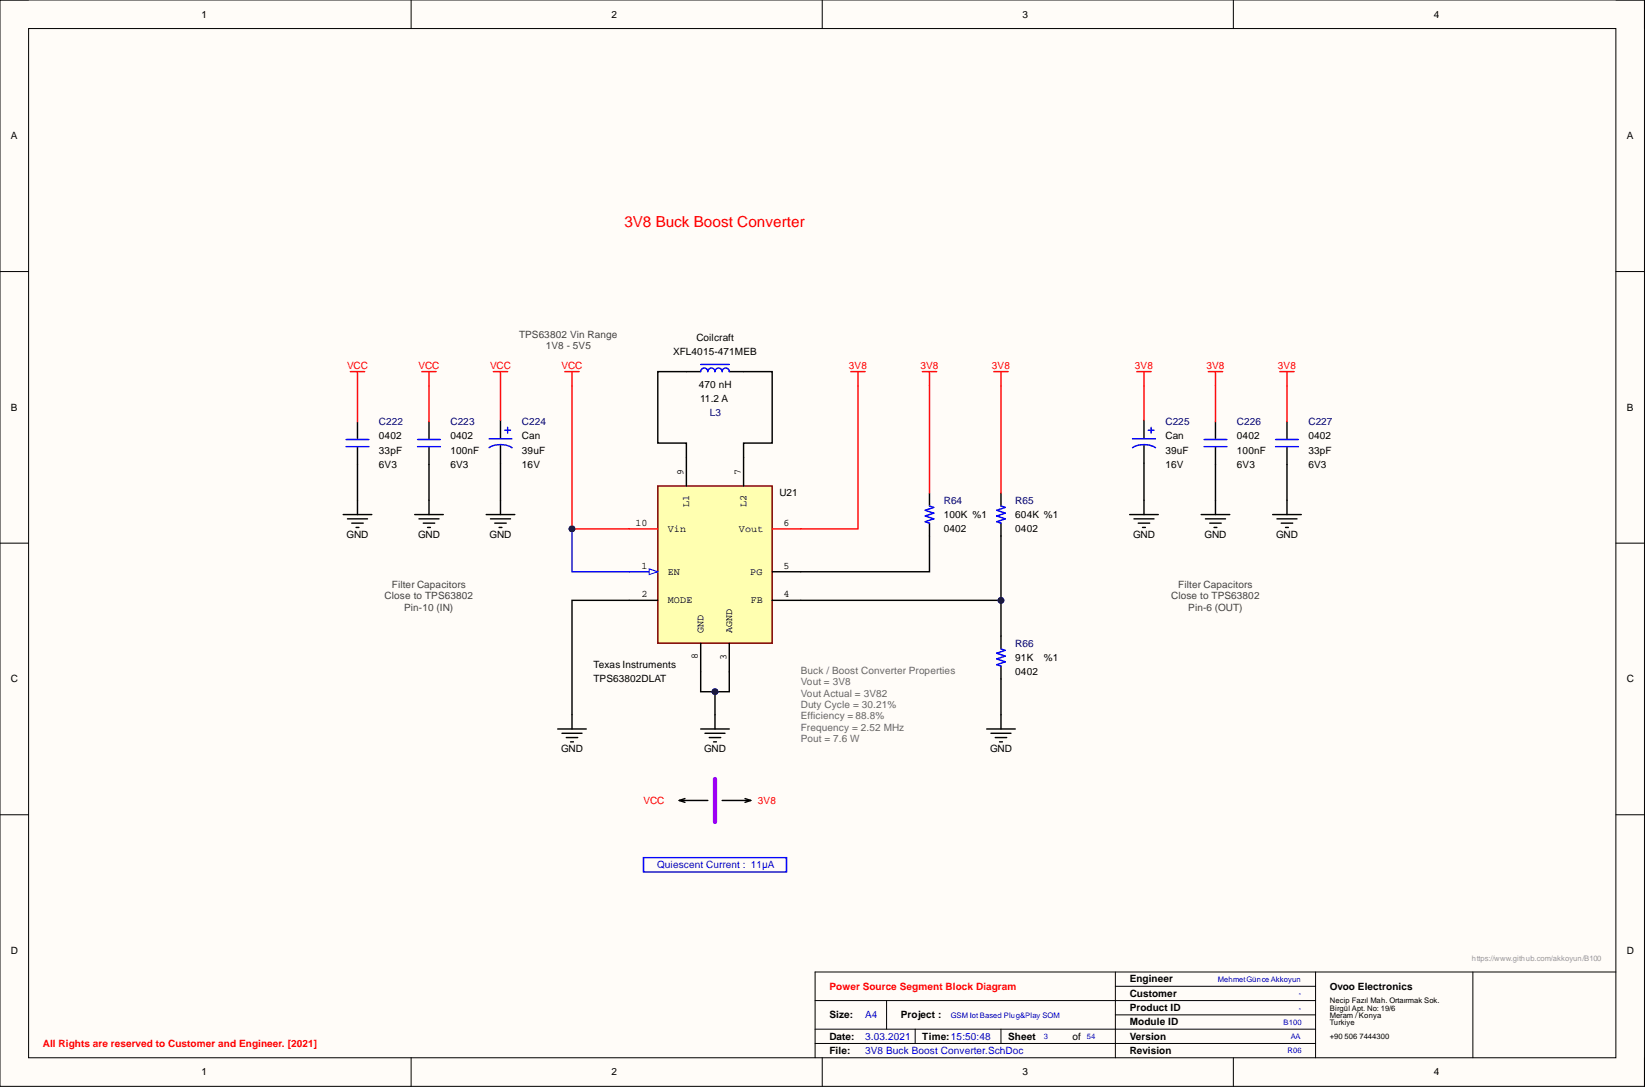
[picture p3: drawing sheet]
<svg xmlns="http://www.w3.org/2000/svg" width="292mm" height="193mm" viewBox="0 0 292 193" stroke-linecap="round" stroke-linejoin="round" font-family="sans-serif">
<path d="M0 0h292v192.9h-292z" fill-rule="evenodd" fill="#fffcf8"/>
<path d="M0 0h292v192.9h-292z" fill="none" stroke="#000" stroke-width=".18"/>
<path d="M5.1 5.1h281.8v182.7h-281.8z" fill-rule="evenodd" fill="#fffcf8"/>
<g fill="none" stroke="#000" stroke-width=".18">
<path d="M0 0h5.1M73 0v5.1M146 0v5.1M219 0v5.1M286.9 0h5.1v5.1M5.1 5.1h281.8v182.7h-281.8zM0 48.2h5.1M286.9 48.2h5.1M0 96.4h5.1M286.9 96.4h5.1M0 144.6h5.1M286.9 144.6h5.1"/>
<path d="M144.7 177.6h88.9M157.4 177.6v5.1M198.1 175.1h35.5M198.1 172.6v15.2M233.6 172.6v15.2M261.5 172.6v15.2M286.9 172.6h-142.2v15.2M73 187.8v5.1M144.7 182.7h88.9M144.7 185.2h88.9M146 187.8v5.1M162.5 182.7v2.5"/>
<path d="M177.7 182.7v2.5M198.1 180.2h35.5M219 187.8v5.1M292 187.8v5.1"/>
</g>
<g fill="none" stroke="#000" stroke-width=".25">
<path d="M76.2 74.9v3M76.2 79.4v3.1M121.9 66h2.5M129.5 66h2.5M215.8 74.9v3M215.8 79.4v3.1M73.6 91.3h5.1M74.4 92.1h3.6M75.2 92.9h2M75.9 93.6h.5M76.2 88.8v2.5M86.3 91.3h5.1"/>
<path d="M87.1 92.1h3.5M87.9 92.9h2M88.6 93.6h.5M88.9 88.8v2.5M165 87.5v2.3M165 92.9v2.3M177.7 87.5v2.3M177.7 92.9v2.3M200.6 91.3h5.1M201.4 92.1h3.5M202.1 92.9h2M202.9 93.6h.5"/>
<path d="M203.1 88.8v2.5M213.3 91.3h5.1M214.1 92.1h3.5M214.8 92.9h2M215.6 93.6h.5M215.8 88.8v2.5M177.7 112.9v2.3M177.7 118.2v2.3M99 129.4h5.1M99.8 130.2h3.5M100.6 130.9h2M101.3 131.7h.5"/>
<path d="M101.6 126.9v2.5M124.4 129.4h5.1M125.2 130.2h3.5M125.9 130.9h2.1M126.7 131.7h.5M127 126.9v2.5M175.2 129.4h5.1M176 130.2h3.5M176.7 130.9h2.1M177.5 131.7h.5M177.7 126.9v2.5M120.6 142.1h5.1"/>
<path d="M120.6 142.1l1 .3M121.6 141.8l-1 .3M128.2 142.1h5.1M132.3 141.8l1 .3M133.3 142.1l-1 .3"/>
</g>
<g fill="none" stroke="#f00" stroke-width=".25">
<path d="M74.9 66h2.5M76.2 66v2.5M87.6 66h2.5M88.9 66v2.5M100.3 66h2.5M101.6 66v2.5M151.1 66h2.5M152.4 66v2.5M163.8 66h2.5M165 66v2.5M176.5 66h2.5M177.7 66v2.5"/>
<path d="M201.9 66h2.5M203.1 66v2.5M214.6 66h2.5M215.8 66v2.5"/>
</g>
<path d="M74.1 79.3h4.1M74.1 78h4.1M124.4 66a.63 .63 0 0 1 .7-.7 .63 .63 0 0 1 .6 .7 .63 .63 0 0 1 .6-.7 .63 .63 0 0 1 .7 .7 .63 .63 0 0 1 .6-.7 .63 .63 0 0 1 .6 .7 .63 .63 0 0 1 .7-.7 .63 .63 0 0 1 .6 .7M124.4 64.7h5.1M213.8 79.3h4.1M213.8 78h4.1M165 89.8l.8 .3-1.5 .5 1.5 .5-1.5 .5 1.5 .5-1.5 .5 .7 .3M177.7 89.8l.8 .3-1.5 .5 1.5 .5-1.5 .5 1.5 .5-1.5 .5 .7 .3M177.7 115.2l.8 .3-1.5 .5 1.5 .5-1.5 .5 1.5 .5-1.5 .5 .7 .2M114.3 152.3h25.4v2.5h-25.4z" fill="none" stroke="#00f" stroke-width=".25"/>
<path d="M127 138.3v7.6" fill="none" stroke="#90f" stroke-width=".76"/>
<path d="M116.8 86.3h20.3v27.9h-20.3z" fill-rule="evenodd" fill="#ffffb0"/>
<path d="M116.8 86.3h20.3v27.9h-20.3z" fill="none" stroke="#800000" stroke-width=".25"/>
<path d="M111.7 106.6h5.1" fill="none" stroke="#000" stroke-width=".25"/>
<path d="M111.7 101.5h5.1" fill="none" stroke="#00f" stroke-width=".25"/>
<path d="M115.3 101l1.5 .5-1.5 .5z" fill="#f8fcff"/>
<path d="M115.3 101l1.5 .5-1.5 .5z" fill="none" stroke="#00f" stroke-width=".18"/>
<g fill="none" stroke="#000" stroke-width=".25">
<path d="M63.5 74.9v3M63.5 79.4v3.1M88.9 74.6v3.2M88.9 79v3.2M203.1 74.6v3.2M203.1 79v3.2M228.5 74.9v3M228.5 79.4v3.1M60.9 91.3h5.1M61.7 92.1h3.6M62.5 92.9h2M63.2 93.6h.5"/>
<path d="M63.5 88.8v2.5M121.9 81.2v5.1M132 81.2v5.1M226 91.3h5.1M226.7 92.1h3.6M227.5 92.9h2M228.3 93.6h.5M228.5 88.8v2.5M111.7 106.6h-10.1v20.3M124.4 114.2v5.1M129.5 114.2v5.1M137.1 101.5h5.1"/>
<path d="M137.1 106.6h5.1"/>
</g>
<path d="M62.2 66h2.5M63.5 66v2.5M227.3 66h2.5M228.5 66v2.5M111.7 93.9h5.1M137.1 93.9h5.1" fill="none" stroke="#f00" stroke-width=".25"/>
<g fill="none" stroke="#00f" stroke-width=".25">
<path d="M61.4 78h4.1M61.4 79.3h4.1M86.8 79.5a4 4 0 0 1 4.1 0M86.8 77.9h4.1M89.6 76.4h1M90.1 75.9v1M201.1 79.5a4 4 0 0 1 4.1 0M201.1 77.9h4.1M203.9 76.4h1M204.4 75.9v1M226.5 78h4.1M226.5 79.3h4.1"/>
<path d="M101.6 93.9v7.6h10.1"/>
</g>
<circle cx="101.6" cy="93.9" r=".51" fill="#000080"/>
<circle cx="101.6" cy="93.9" r=".51" fill="none" stroke="#000080" stroke-width=".18"/>
<path d="M101.6 68.5v25.4h10.1" fill="none" stroke="#f00" stroke-width=".25"/>
<circle cx="101.6" cy="93.9" r=".51" fill="#000080"/>
<circle cx="101.6" cy="93.9" r=".51" fill="none" stroke="#000080" stroke-width=".18"/>
<path d="M121.9 66h-5.1v12.7h5.1v2.5M124.4 119.3v3.5h5.1v-3.5" fill="none" stroke="#000" stroke-width=".25"/>
<circle cx="127" cy="122.8" r=".51" fill="#000080"/>
<circle cx="127" cy="122.8" r=".51" fill="none" stroke="#000080" stroke-width=".18"/>
<path d="M132 66h5.1v12.7h-5.1v2.5M142.2 106.6h35.5" fill="none" stroke="#000" stroke-width=".25"/>
<circle cx="177.7" cy="106.6" r=".51" fill="#000080"/>
<circle cx="177.7" cy="106.6" r=".51" fill="none" stroke="#000080" stroke-width=".18"/>
<path d="M63.5 82.5v6.3M76.2 82.5v6.3M88.9 82.2v6.6M165 95.2v6.3h-22.8M127 122.8v4.1" fill="none" stroke="#000" stroke-width=".25"/>
<path d="M63.5 68.5v6.4M76.2 68.5v6.4M88.9 68.5v6.1M152.4 68.5v25.4h-10.2" fill="none" stroke="#f00" stroke-width=".25"/>
<circle cx="127" cy="122.8" r=".51" fill="#000080"/>
<circle cx="127" cy="122.8" r=".51" fill="none" stroke="#000080" stroke-width=".18"/>
<path d="M165 68.5v19" fill="none" stroke="#f00" stroke-width=".25"/>
<path d="M177.7 95.2v17.7M177.7 120.5v6.4" fill="none" stroke="#000" stroke-width=".25"/>
<circle cx="177.7" cy="106.6" r=".51" fill="#000080"/>
<circle cx="177.7" cy="106.6" r=".51" fill="none" stroke="#000080" stroke-width=".18"/>
<path d="M177.7 68.5v19M203.1 68.5v6.1M215.8 68.5v6.4M228.5 68.5v6.4" fill="none" stroke="#f00" stroke-width=".25"/>
<path d="M203.1 82.2v6.6M215.8 82.5v6.3M228.5 82.5v6.3" fill="none" stroke="#000" stroke-width=".25"/>
<text font-size="2.7" fill="#f00" x="110.9" y="40.3">3V8 Buck Boost Converter</text>
<g font-size="1.8">
<text x="35.8" y="3.1">1</text>
<text x="108.6" y="3.1">2</text>
<text x="181.6" y="3.1">3</text>
<text x="254.6" y="3.1">4</text>
<text x="1.9" y="24.7">A</text>
<text x="288.9" y="24.7">A</text>
<text x="119.5" y="63">XFL4015-471MEB</text>
<text x="123.7" y="60.5">Coilcraft</text>
<text x="124.1" y="68.8">470 nH</text>
<text x="124.3" y="71.4">11.2 A</text>
<text x="1.9" y="72.9">B</text>
<text x="67.3" y="78">0402</text>
<text x="80" y="78">0402</text>
<text x="92.7" y="78">Can</text>
<text x="206.9" y="78">Can</text>
<text x="219.6" y="78">0402</text>
<text x="232.3" y="78">0402</text>
<text x="288.9" y="72.9">B</text>
<text x="67.3" y="80.5">33pF</text>
<text x="67.3" y="83.1">6V3</text>
<text x="80" y="80.5">100nF</text>
<text x="80" y="83.1">6V3</text>
<text x="92.7" y="80.5">39uF</text>
<text x="92.7" y="83.1">16V</text>
<text x="206.9" y="80.5">39uF</text>
<text x="206.9" y="83.1">16V</text>
<text x="219.6" y="80.5">100nF</text>
<text x="219.6" y="83.1">6V3</text>
<text x="232.3" y="80.5">33pF</text>
<text x="232.3" y="83.1">6V3</text>
<text x="121.4" y="84.2" transform="rotate(-90 121.4 84.2)">9</text>
<text x="122.4" y="90" transform="rotate(-90 122.4 90)">L1</text>
<text x="131.5" y="84.2" transform="rotate(-90 131.5 84.2)">7</text>
<text x="132.5" y="90" transform="rotate(-90 132.5 90)">L2</text>
<text x="138.4" y="88.1">U21</text>
<text x="61.5" y="95.5">GND</text>
<text x="74.2" y="95.5">GND</text>
<text x="86.9" y="95.5">GND</text>
<text x="112.8" y="93.4">10</text>
<text x="118.6" y="94.4">Vin</text>
<text x="131.2" y="94.4">Vout</text>
<text x="139.1" y="93.4">6</text>
<text x="167.6" y="94.5">0402</text>
<text x="167.6" y="91.9">100K %1</text>
<text x="180.3" y="94.5">0402</text>
<text x="180.3" y="91.9">604K %1</text>
<text x="201.2" y="95.5">GND</text>
<text x="213.9" y="95.5">GND</text>
<text x="226.6" y="95.5">GND</text>
<text x="113.9" y="101">1</text>
<text x="139.1" y="101">5</text>
<text x="113.9" y="106.1">2</text>
<text x="118.6" y="107.1">MODE</text>
<text x="118.6" y="102">EN</text>
<text x="133.2" y="102">PG</text>
<text x="133.3" y="107.1">FB</text>
<text x="139.1" y="106.1">4</text>
<text x="124.9" y="112.4" transform="rotate(-90 124.9 112.4)">GND</text>
<text x="130" y="112.4" transform="rotate(-90 130 112.4)">AGND</text>
<text x="105.4" y="118.6">Texas Instruments</text>
<text x="123.9" y="117.1" transform="rotate(-90 123.9 117.1)">8</text>
<text x="129" y="117.1" transform="rotate(-90 129 117.1)">3</text>
<text x="180.3" y="119.9">0402</text>
<text x="180.3" y="117.3">91K</text>
<text x="185.4" y="117.3">%1</text>
<text x="1.9" y="121.1">C</text>
<text x="105.4" y="121.1">TPS63802DLAT</text>
<text x="288.9" y="121.1">C</text>
<text x="99.6" y="133.6">GND</text>
<text x="125" y="133.6">GND</text>
<text x="175.8" y="133.6">GND</text>
<text x="1.9" y="169.3">D</text>
<text x="288.9" y="169.3">D</text>
<text x="200.6" y="174.4">Engineer</text>
<text x="200.6" y="177">Customer</text>
<text x="200.6" y="179.5">Product ID</text>
<text x="236.1" y="175.7">Ovoo Electronics</text>
<text x="147.3" y="180.8">Size:</text>
<text x="147.3" y="184.6">Date:</text>
<text x="160" y="180.8">Project :</text>
<text x="163.8" y="184.6">Time:15:50:48</text>
<text x="179" y="184.6">Sheet</text>
<text x="190.4" y="184.6">of</text>
<text x="200.6" y="182">Module ID</text>
<text x="200.6" y="184.6">Version</text>
<text x="35.8" y="190.9">1</text>
<text x="108.6" y="190.9">2</text>
<text x="147.3" y="187.1">File:</text>
<text x="181.6" y="190.9">3</text>
<text x="200.6" y="187.1">Revision</text>
<text x="254.6" y="190.9">4</text>
</g>
<g font-size="1.8" fill="#434343">
<text x="92.2" y="60">TPS63802 Vin Range</text>
<text x="96.9" y="62">1V8 - 5V5</text>
<text x="68.3" y="106.4">Close to TPS63802</text>
<text x="69.6" y="104.4">Filter Capacitors</text>
<text x="208" y="106.4">Close to TPS63802</text>
<text x="209.2" y="104.4">Filter Capacitors</text>
<text x="71.8" y="108.4">Pin-10 (IN)</text>
<text x="211" y="108.4">Pin-6 (OUT)</text>
</g>
<g font-size="1.8" fill="#f00">
<text x="61.6" y="65.5">VCC</text>
<text x="74.3" y="65.5">VCC</text>
<text x="87" y="65.5">VCC</text>
<text x="99.7" y="65.5">VCC</text>
<text x="150.7" y="65.5">3V8</text>
<text x="163.4" y="65.5">3V8</text>
<text x="176.1" y="65.5">3V8</text>
<text x="201.5" y="65.5">3V8</text>
<text x="214.2" y="65.5">3V8</text>
<text x="226.9" y="65.5">3V8</text>
<text x="114.3" y="142.7">VCC</text>
<text x="134.6" y="142.7">3V8</text>
<text x="147.3" y="175.7">Power Source Segment Block Diagram</text>
<text x="7.6" y="185.8">All Rights are reserved to Customer and Engineer. [2021]</text>
</g>
<g font-size="1.8" fill="#000080">
<text x="67.3" y="75.4">C222</text>
<text x="80" y="75.4">C223</text>
<text x="92.7" y="75.4">C224</text>
<text x="126" y="73.9">L3</text>
<text x="206.9" y="75.4">C225</text>
<text x="219.6" y="75.4">C226</text>
<text x="232.3" y="75.4">C227</text>
<text x="167.6" y="89.4">R64</text>
<text x="180.3" y="89.4">R65</text>
<text x="180.3" y="114.8">R66</text>
</g>
<g font-size="1.8" fill="#666">
<text x="142.2" y="119.6">Buck / Boost Converter Properties</text>
<text x="142.2" y="121.6">Vout = 3V8</text>
<text x="142.2" y="123.7">Vout Actual = 3V82</text>
<text x="142.2" y="125.7">Duty Cycle = 30.21%</text>
<text x="142.2" y="127.7">Efficiency = 88.8%</text>
<text x="142.2" y="129.8">Frequency = 2.52 MHz</text>
<text x="142.2" y="131.8">Pout = 7.6 W</text>
</g>
<g font-size="1.8" fill="#00f">
<text x="116.7" y="154.1">Quiescent Current : 11µA</text>
<text x="153.6" y="184.6">3.03.2021</text>
<text x="153.6" y="180.8">A4</text>
<text x="153.6" y="187.1">3V8 Buck Boost Converter.SchDoc</text>
</g>
<text font-size="1.4" fill="#999" x="261.4" y="170.5">https://www.github.com/akkoyun/B100</text>
<g font-size="1.4" fill="#00f">
<text x="216.3" y="174.3">MehmetGünce Akkoyun</text>
<text x="230.6" y="176.9">-</text>
<text x="230.6" y="179.4">-</text>
<text x="168.9" y="180.7">GSM Iot Based Plug&amp;Play SOM</text>
<text x="185.4" y="184.5">3</text>
<text x="193" y="184.5">54</text>
<text x="227.9" y="181.9">B100</text>
<text x="229.2" y="184.5">AA</text>
<text x="228.6" y="187">R06</text>
</g>
<g font-size="1.4">
<text x="236.1" y="178.1">Necip Fazıl Mah. Ortaırmak Sok.</text>
<text x="236.1" y="179.4">Birgül Apt. No: 19/6</text>
<text x="236.1" y="180.7">Meram / Konya</text>
<text x="236.1" y="181.9">Turkiye</text>
<text x="236.1" y="184.5">+90 506 7444300</text>
</g>
</svg>
